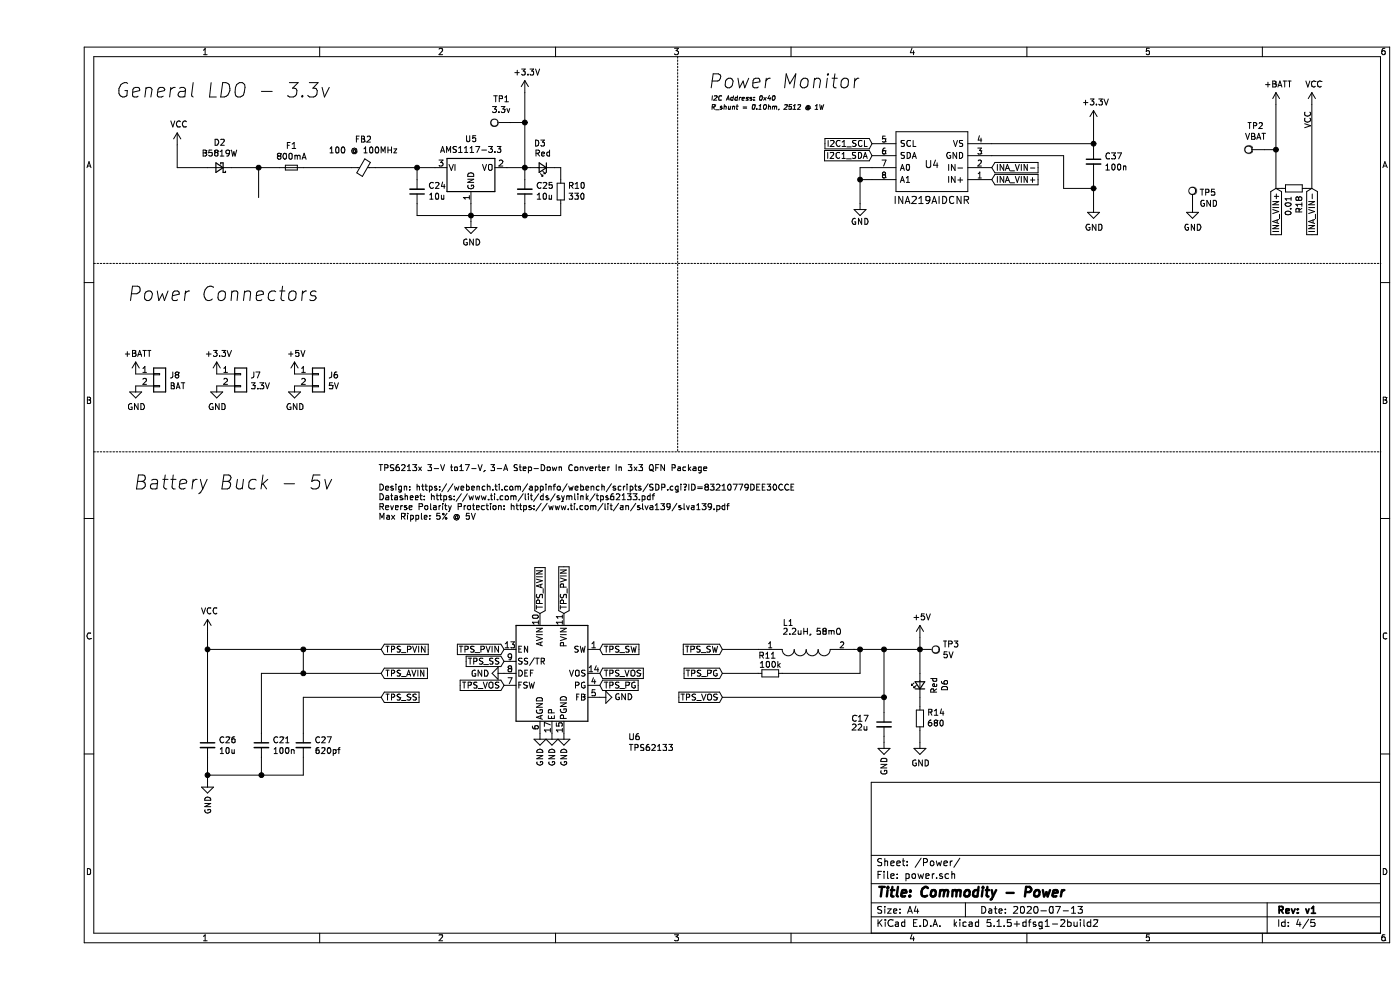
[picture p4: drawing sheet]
EESchema Schematic File Version 4
EELAYER 30 0
EELAYER END
$Descr A4 11693 8268
encoding utf-8
Sheet 4 5
Title "Commodity - Power"
Date "2020-07-13"
Rev "v1"
Comp ""
Comment1 ""
Comment2 ""
Comment3 ""
Comment4 ""
$EndDescr
$Comp
L power:+BATT #PWR053
U 1 1
P 825 3125
AR Path="/5F0DCA87/5F1ABCCD" Ref="#PWR053"  Part="1" 
AR Path="/5F1A6785/5F1ABCCD" Ref="#PWR?"  Part="1" 
F 0 "#PWR053" H 825 2975 50  0001 C CNN
F 1 "+BATT" H 840 3298 50  0000 C CNN
F 2 "" H 825 3125 50  0001 C CNN
F 3 "" H 825 3125 50  0001 C CNN
	1    825  3125
	1    0    0    -1  
$EndComp
Text Notes 800  4100 0    118  Italic 0
Battery Buck - 5v
Text Notes 750  2525 0    118  Italic 0
Power Connectors
Text GLabel 6975 1200 0    50   Input ~ 0
I2C1_SCL
Text GLabel 6975 1300 0    50   Input ~ 0
I2C1_SDA
$Comp
L power:GND #PWR047
U 1 1
P 6875 1700
AR Path="/5F0DCA87/5F1ABCD6" Ref="#PWR047"  Part="1" 
AR Path="/5F1A6785/5F1ABCD6" Ref="#PWR?"  Part="1" 
F 0 "#PWR047" H 6875 1450 50  0001 C CNN
F 1 "GND" H 6875 1550 50  0000 C CNN
F 2 "" H 6875 1700 50  0001 C CNN
F 3 "" H 6875 1700 50  0001 C CNN
	1    6875 1700
	1    0    0    -1  
$EndComp
Wire Wire Line
	6975 1400 6875 1400
Wire Wire Line
	6875 1400 6875 1500
Wire Wire Line
	6975 1500 6875 1500
Connection ~ 6875 1500
Wire Wire Line
	6875 1500 6875 1700
$Comp
L power:+3.3V #PWR?
U 1 1
P 8825 1025
AR Path="/5F178E91" Ref="#PWR?"  Part="1" 
AR Path="/5F0DCA87/5F178E91" Ref="#PWR045"  Part="1" 
AR Path="/5F1A6785/5F178E91" Ref="#PWR?"  Part="1" 
F 0 "#PWR045" H 8825 875 50  0001 C CNN
F 1 "+3.3V" H 8840 1198 50  0000 C CNN
F 2 "" H 8825 1025 50  0001 C CNN
F 3 "" H 8825 1025 50  0001 C CNN
	1    8825 1025
	1    0    0    -1  
$EndComp
$Comp
L power:GND #PWR048
U 1 1
P 8825 1725
AR Path="/5F0DCA87/5F17F51E" Ref="#PWR048"  Part="1" 
AR Path="/5F1A6785/5F17F51E" Ref="#PWR?"  Part="1" 
F 0 "#PWR048" H 8825 1475 50  0001 C CNN
F 1 "GND" H 8830 1552 50  0000 C CNN
F 2 "" H 8825 1725 50  0001 C CNN
F 3 "" H 8825 1725 50  0001 C CNN
	1    8825 1725
	1    0    0    -1  
$EndComp
Text Notes 5600 750  0    118  Italic 0
Power Monitor
$Comp
L Device:C_Small C26
U 1 1
P 1425 6225
AR Path="/5F0DCA87/5F1ABCF0" Ref="C26"  Part="1" 
AR Path="/5F1A6785/5F1ABCF0" Ref="C?"  Part="1" 
F 0 "C26" H 1517 6271 50  0000 L CNN
F 1 "10u" H 1517 6180 50  0000 L CNN
F 2 "Capacitor_SMD:C_0805_2012Metric" H 1425 6225 50  0001 C CNN
F 3 "~" H 1425 6225 50  0001 C CNN
F 4 "C15850" H 1425 6225 50  0001 C CNN "LCSC"
F 5 "Cin" H 1425 6225 50  0001 C CNN "WeBench"
	1    1425 6225
	1    0    0    -1  
$EndComp
Text Notes 2850 4350 0    50   ~ 0
TPS6213x 3-V to17-V, 3-A Step-Down Converter In 3x3 QFN Package\n\nDesign: https://webench.ti.com/appinfo/webench/scripts/SDP.cgi?ID=83210779DEE30CCE\nDatasheet: https://www.ti.com/lit/ds/symlink/tps62133.pdf\nReverse Polarity Protection: https://www.ti.com/lit/an/slva139/slva139.pdf\nMax Ripple: 5% @ 5V\n
Wire Notes Line
	5350 475  5350 3775
$Comp
L Device:C_Small C37
U 1 1
P 8825 1350
AR Path="/5F0DCA87/5F1ABCF1" Ref="C37"  Part="1" 
AR Path="/5F1A6785/5F1ABCF1" Ref="C?"  Part="1" 
F 0 "C37" H 8917 1396 50  0000 L CNN
F 1 "100n" H 8917 1305 50  0000 L CNN
F 2 "Capacitor_SMD:C_0603_1608Metric" H 8825 1350 50  0001 C CNN
F 3 "~" H 8825 1350 50  0001 C CNN
F 4 "C14663" H 8825 1350 50  0001 C CNN "LCSC"
	1    8825 1350
	1    0    0    -1  
$EndComp
Text GLabel 7975 1400 2    50   Input ~ 0
INA_VIN-
Wire Wire Line
	8825 1200 8825 1025
Wire Wire Line
	7975 1200 8825 1200
Wire Wire Line
	8825 1200 8825 1250
Connection ~ 8825 1200
Wire Wire Line
	7975 1300 8575 1300
Wire Wire Line
	8575 1300 8575 1575
Wire Wire Line
	8575 1575 8825 1575
Wire Wire Line
	8825 1575 8825 1450
Wire Wire Line
	8825 1575 8825 1725
Connection ~ 8825 1575
Text GLabel 7975 1500 2    50   Input ~ 0
INA_VIN+
Text GLabel 10350 1575 3    50   Input ~ 0
INA_VIN+
Text GLabel 10650 1575 3    50   Input ~ 0
INA_VIN-
$Comp
L Device:R_Small R18
U 1 1
P 10500 1575
AR Path="/5F0DCA87/5F1ABCF3" Ref="R18"  Part="1" 
AR Path="/5F1A6785/5F1ABCF3" Ref="R?"  Part="1" 
F 0 "R18" H 10559 1621 50  0000 L CNN
F 1 "0.01" H 10559 1530 50  0000 L CNN
F 2 "Resistor_SMD:R_2512_6332Metric_Pad1.52x3.35mm_HandSolder" H 10500 1575 50  0001 C CNN
F 3 "~" H 10500 1575 50  0001 C CNN
F 4 "1435952RL" H 10500 1575 50  0001 C CNN "Farnell"
	1    10500 1575
	0    1    1    0   
$EndComp
$Comp
L power:VCC #PWR0106
U 1 1
P 10650 875
AR Path="/5F0DCA87/5F1ABCF4" Ref="#PWR0106"  Part="1" 
AR Path="/5F1A6785/5F1ABCF4" Ref="#PWR?"  Part="1" 
F 0 "#PWR0106" H 10650 725 50  0001 C CNN
F 1 "VCC" H 10665 1048 50  0000 C CNN
F 2 "" H 10650 875 50  0001 C CNN
F 3 "" H 10650 875 50  0001 C CNN
	1    10650 875 
	1    0    0    -1  
$EndComp
$Comp
L power:GND #PWR0108
U 1 1
P 825 3225
AR Path="/5F0DCA87/5F1ABCF5" Ref="#PWR0108"  Part="1" 
AR Path="/5F1A6785/5F1ABCF5" Ref="#PWR?"  Part="1" 
F 0 "#PWR0108" H 825 2975 50  0001 C CNN
F 1 "GND" H 830 3052 50  0000 C CNN
F 2 "" H 825 3225 50  0001 C CNN
F 3 "" H 825 3225 50  0001 C CNN
	1    825  3225
	1    0    0    -1  
$EndComp
Wire Wire Line
	10350 1575 10400 1575
Wire Wire Line
	10650 875  10650 1575
Wire Notes Line
	475  2200 11225 2200
Wire Wire Line
	10600 1575 10650 1575
$Comp
L power:+BATT #PWR0105
U 1 1
P 10350 875
AR Path="/5F0DCA87/5F1ABCF2" Ref="#PWR0105"  Part="1" 
AR Path="/5F1A6785/5F1ABCF2" Ref="#PWR?"  Part="1" 
F 0 "#PWR0105" H 10350 725 50  0001 C CNN
F 1 "+BATT" H 10365 1048 50  0000 C CNN
F 2 "" H 10350 875 50  0001 C CNN
F 3 "" H 10350 875 50  0001 C CNN
	1    10350 875 
	1    0    0    -1  
$EndComp
Wire Wire Line
	10350 875  10350 1250
Wire Wire Line
	10250 1250 10350 1250
Connection ~ 10350 1250
Wire Wire Line
	10350 1250 10350 1575
$Comp
L INA219AIDCNR:INA219AIDCNR U4
U 1 1
P 7975 1500
AR Path="/5F0DCA87/5F1ABCF9" Ref="U4"  Part="1" 
AR Path="/5F1A6785/5F1ABCF9" Ref="U?"  Part="1" 
F 0 "U4" H 8475 1375 60  0000 C CNN
F 1 "INA219AIDCNR" H 8475 1675 60  0000 C CNN
F 2 "Package_TO_SOT_SMD:SOT-23-8" H 9075 1740 60  0001 C CNN
F 3 "" H 7975 1500 60  0001 C CNN
F 4 "C87469" H 7975 1500 50  0001 C CNN "LCSC"
	1    7975 1500
	-1   0    0    1   
$EndComp
Wire Wire Line
	1850 1400 2025 1400
Connection ~ 1850 1400
Wire Wire Line
	1850 1650 1850 1400
$Comp
L Device:Ferrite_Bead_Small FB?
U 1 1
P 2725 1400
AR Path="/5F1ABCFA" Ref="FB?"  Part="1" 
AR Path="/5F0DCA87/5F1ABCFA" Ref="FB2"  Part="1" 
AR Path="/5F1A6785/5F1ABCFA" Ref="FB?"  Part="1" 
F 0 "FB2" V 2488 1400 50  0000 C CNN
F 1 "100 @ 100MHz" V 2579 1400 50  0000 C CNN
F 2 "Resistor_SMD:R_0805_2012Metric" V 2655 1400 50  0001 C CNN
F 3 "~" H 2725 1400 50  0001 C CNN
F 4 "C1015" V 2725 1400 50  0001 C CNN "LCSC"
	1    2725 1400
	0    1    1    0   
$EndComp
$Comp
L Device:C_Small C?
U 1 1
P 4075 1600
AR Path="/5F1ABCF8" Ref="C?"  Part="1" 
AR Path="/5F0DCA87/5F1ABCF8" Ref="C25"  Part="1" 
AR Path="/5F1A6785/5F1ABCF8" Ref="C?"  Part="1" 
F 0 "C25" H 3983 1554 50  0000 R CNN
F 1 "10u" H 3983 1645 50  0000 R CNN
F 2 "Capacitor_SMD:C_0805_2012Metric" H 4075 1600 50  0001 C CNN
F 3 "~" H 4075 1600 50  0001 C CNN
F 4 "C15850" H 4075 1600 50  0001 C CNN "LCSC"
	1    4075 1600
	-1   0    0    1   
$EndComp
Wire Wire Line
	4075 1025 4075 1400
Connection ~ 4075 1025
Wire Wire Line
	3950 1025 4075 1025
$Comp
L Connector:TestPoint TP1
U 1 1
P 3950 1025
AR Path="/5F0DCA87/5F1ABCF7" Ref="TP1"  Part="1" 
AR Path="/5F1A6785/5F1ABCF7" Ref="TP?"  Part="1" 
F 0 "TP1" V 4145 1097 50  0000 C CNN
F 1 "3.3v" V 4054 1097 50  0000 C CNN
F 2 "TestPoint:TestPoint_Pad_D1.0mm" H 4150 1025 50  0001 C CNN
F 3 "~" H 4150 1025 50  0001 C CNN
	1    3950 1025
	0    -1   -1   0   
$EndComp
Wire Wire Line
	4325 1400 4375 1400
Wire Wire Line
	4125 1400 4075 1400
Connection ~ 4075 1800
Wire Wire Line
	4375 1800 4075 1800
Wire Wire Line
	4375 1700 4375 1800
Wire Wire Line
	4375 1400 4375 1500
$Comp
L Device:R_Small R?
U 1 1
P 4375 1600
AR Path="/5F1ABCE3" Ref="R?"  Part="1" 
AR Path="/5F0DCA87/5F1ABCE3" Ref="R10"  Part="1" 
AR Path="/5F1A6785/5F1ABCE3" Ref="R?"  Part="1" 
F 0 "R10" H 4316 1554 50  0000 R CNN
F 1 "330" H 4316 1645 50  0000 R CNN
F 2 "Resistor_SMD:R_0603_1608Metric" H 4375 1600 50  0001 C CNN
F 3 "~" H 4375 1600 50  0001 C CNN
F 4 "C23138" H 4375 1600 50  0001 C CNN "LCSC"
	1    4375 1600
	-1   0    0    1   
$EndComp
$Comp
L Device:LED_Small D?
U 1 1
P 4225 1400
AR Path="/5F174F20" Ref="D?"  Part="1" 
AR Path="/5F0DCA87/5F174F20" Ref="D3"  Part="1" 
AR Path="/5F1A6785/5F174F20" Ref="D?"  Part="1" 
F 0 "D3" H 4250 1200 50  0000 C CNN
F 1 "Red" H 4225 1284 50  0000 C CNN
F 2 "LED_SMD:LED_0603_1608Metric" V 4225 1400 50  0001 C CNN
F 3 "~" V 4225 1400 50  0001 C CNN
F 4 "C2286" H 4225 1400 50  0001 C CNN "LCSC"
	1    4225 1400
	-1   0    0    1   
$EndComp
Wire Wire Line
	3175 1800 3175 1700
Wire Wire Line
	3625 1800 3175 1800
Wire Wire Line
	3625 1800 3625 1850
Connection ~ 3625 1800
Wire Wire Line
	4075 1800 3625 1800
Wire Wire Line
	4075 1700 4075 1800
Connection ~ 4075 1400
Wire Wire Line
	4075 1500 4075 1400
Wire Wire Line
	3175 1400 3325 1400
Connection ~ 3175 1400
Wire Wire Line
	3175 1500 3175 1400
Wire Wire Line
	2825 1400 3175 1400
Wire Wire Line
	3625 1700 3625 1800
Wire Wire Line
	3925 1400 4075 1400
Text Notes 650  825  0    118  Italic 0
General LDO - 3.3v
$Comp
L power:GND #PWR?
U 1 1
P 3625 1850
AR Path="/5F1ABCE0" Ref="#PWR?"  Part="1" 
AR Path="/5F0DCA87/5F1ABCE0" Ref="#PWR057"  Part="1" 
AR Path="/5F1A6785/5F1ABCE0" Ref="#PWR?"  Part="1" 
F 0 "#PWR057" H 3625 1600 50  0001 C CNN
F 1 "GND" H 3630 1677 50  0000 C CNN
F 2 "" H 3625 1850 50  0001 C CNN
F 3 "" H 3625 1850 50  0001 C CNN
	1    3625 1850
	1    0    0    -1  
$EndComp
$Comp
L Device:C_Small C?
U 1 1
P 3175 1600
AR Path="/5F1ABCDF" Ref="C?"  Part="1" 
AR Path="/5F0DCA87/5F1ABCDF" Ref="C24"  Part="1" 
AR Path="/5F1A6785/5F1ABCDF" Ref="C?"  Part="1" 
F 0 "C24" H 3083 1554 50  0000 R CNN
F 1 "10u" H 3083 1645 50  0000 R CNN
F 2 "Capacitor_SMD:C_0805_2012Metric" H 3175 1600 50  0001 C CNN
F 3 "~" H 3175 1600 50  0001 C CNN
F 4 "C15850" H 3175 1600 50  0001 C CNN "LCSC"
	1    3175 1600
	-1   0    0    1   
$EndComp
Wire Wire Line
	2225 1400 2625 1400
Wire Wire Line
	1625 1400 1850 1400
$Comp
L Device:D_Schottky_Small D?
U 1 1
P 1525 1400
AR Path="/5F1ABCDE" Ref="D?"  Part="1" 
AR Path="/5F0DCA87/5F1ABCDE" Ref="D2"  Part="1" 
AR Path="/5F1A6785/5F1ABCDE" Ref="D?"  Part="1" 
F 0 "D2" H 1525 1193 50  0000 C CNN
F 1 "B5819W" H 1525 1284 50  0000 C CNN
F 2 "Diode_SMD:D_SOD-123" V 1525 1400 50  0001 C CNN
F 3 "~" V 1525 1400 50  0001 C CNN
F 4 "C8598" H 1525 1400 50  0001 C CNN "LCSC"
	1    1525 1400
	-1   0    0    1   
$EndComp
$Comp
L Device:Fuse_Small F?
U 1 1
P 2125 1400
AR Path="/5F1ABCDD" Ref="F?"  Part="1" 
AR Path="/5F0DCA87/5F1ABCDD" Ref="F1"  Part="1" 
AR Path="/5F1A6785/5F1ABCDD" Ref="F?"  Part="1" 
F 0 "F1" H 2125 1585 50  0000 C CNN
F 1 "800mA" H 2125 1494 50  0000 C CNN
F 2 "Resistor_SMD:R_1206_3216Metric_Pad1.42x1.75mm_HandSolder" H 2125 1400 50  0001 C CNN
F 3 "~" H 2125 1400 50  0001 C CNN
F 4 "2291894" H 2125 1400 50  0001 C CNN "Farnell"
	1    2125 1400
	1    0    0    -1  
$EndComp
$Comp
L Regulator_Linear:AMS1117-3.3 U?
U 1 1
P 3625 1400
AR Path="/5F1ABCDC" Ref="U?"  Part="1" 
AR Path="/5F0DCA87/5F1ABCDC" Ref="U5"  Part="1" 
AR Path="/5F1A6785/5F1ABCDC" Ref="U?"  Part="1" 
F 0 "U5" H 3625 1642 50  0000 C CNN
F 1 "AMS1117-3.3" H 3625 1551 50  0000 C CNN
F 2 "Package_TO_SOT_SMD:SOT-223-3_TabPin2" H 3625 1600 50  0001 C CNN
F 3 "http://www.advanced-monolithic.com/pdf/ds1117.pdf" H 3725 1150 50  0001 C CNN
F 4 "C6186" H 3625 1400 50  0001 C CNN "LCSC"
	1    3625 1400
	1    0    0    -1  
$EndComp
$Comp
L power:+3.3V #PWR?
U 1 1
P 4075 775
AR Path="/5F1ABCE1" Ref="#PWR?"  Part="1" 
AR Path="/5F0DCA87/5F1ABCE1" Ref="#PWR052"  Part="1" 
AR Path="/5F1A6785/5F1ABCE1" Ref="#PWR?"  Part="1" 
F 0 "#PWR052" H 4075 625 50  0001 C CNN
F 1 "+3.3V" H 4090 948 50  0000 C CNN
F 2 "" H 4075 775 50  0001 C CNN
F 3 "" H 4075 775 50  0001 C CNN
	1    4075 775 
	1    0    0    -1  
$EndComp
Wire Notes Line
	475  3775 11225 3775
$Comp
L Connector_Generic:Conn_01x02 J8
U 1 1
P 1025 3125
AR Path="/5F0DCA87/5F12BF21" Ref="J8"  Part="1" 
AR Path="/5F1A6785/5F12BF21" Ref="J?"  Part="1" 
F 0 "J8" H 1105 3117 50  0000 L CNN
F 1 "BAT" H 1105 3026 50  0000 L CNN
F 2 "Connector_JST:JST_XH_S2B-XH-A_1x02_P2.50mm_Horizontal" H 1025 3125 50  0001 C CNN
F 3 "~" H 1025 3125 50  0001 C CNN
F 4 "1516289" H 1025 3125 50  0001 C CNN "Farnell"
	1    1025 3125
	1    0    0    -1  
$EndComp
$Comp
L power:VCC #PWR011
U 1 1
P 1170 1210
AR Path="/5F0DCA87/5F14184A" Ref="#PWR011"  Part="1" 
AR Path="/5F1A6785/5F14184A" Ref="#PWR?"  Part="1" 
F 0 "#PWR011" H 1170 1060 50  0001 C CNN
F 1 "VCC" H 1185 1383 50  0000 C CNN
F 2 "" H 1170 1210 50  0001 C CNN
F 3 "" H 1170 1210 50  0001 C CNN
	1    1170 1210
	1    0    0    -1  
$EndComp
Wire Wire Line
	1170 1210 1170 1400
Wire Wire Line
	1170 1400 1425 1400
$Comp
L Regulator_Switching:TPS62133 U6
U 1 1
P 4300 5625
AR Path="/5F0DCA87/5F1ABCE4" Ref="U6"  Part="1" 
AR Path="/5F1A6785/5F1ABCE4" Ref="U?"  Part="1" 
F 0 "U6" H 4990 5095 50  0000 C CNN
F 1 "TPS62133" H 5130 5005 50  0000 C CNN
F 2 "Package_DFN_QFN:VQFN-16-1EP_3x3mm_P0.5mm_EP1.68x1.68mm_ThermalVias" H 4450 5175 50  0001 L CNN
F 3 "http://www.ti.com/lit/ds/symlink/tps62130.pdf" H 4300 5625 50  0001 C CNN
F 4 "C73973" H 4300 5625 50  0001 C CNN "LCSC"
	1    4300 5625
	1    0    0    -1  
$EndComp
Text GLabel 3900 5425 0    50   Input ~ 0
TPS_PVIN
Text GLabel 3900 5525 0    50   Input ~ 0
TPS_SS
$Comp
L power:GND #PWR?
U 1 1
P 3900 5625
AR Path="/5F1ABCE7" Ref="#PWR?"  Part="1" 
AR Path="/5F0DCA87/5F1ABCE7" Ref="#PWR019"  Part="1" 
AR Path="/5F1A6785/5F1ABCE7" Ref="#PWR?"  Part="1" 
F 0 "#PWR019" H 3900 5375 50  0001 C CNN
F 1 "GND" V 3900 5425 50  0000 C CNN
F 2 "" H 3900 5625 50  0001 C CNN
F 3 "" H 3900 5625 50  0001 C CNN
	1    3900 5625
	0    1    1    0   
$EndComp
Text GLabel 3900 5725 0    50   Input ~ 0
TPS_VOS
Text GLabel 4700 5625 2    50   Input ~ 0
TPS_VOS
$Comp
L power:GND #PWR?
U 1 1
P 4700 5825
AR Path="/5F1B2FDA" Ref="#PWR?"  Part="1" 
AR Path="/5F0DCA87/5F1B2FDA" Ref="#PWR027"  Part="1" 
AR Path="/5F1A6785/5F1B2FDA" Ref="#PWR?"  Part="1" 
F 0 "#PWR027" H 4700 5575 50  0001 C CNN
F 1 "GND" V 4700 5625 50  0000 C CNN
F 2 "" H 4700 5825 50  0001 C CNN
F 3 "" H 4700 5825 50  0001 C CNN
	1    4700 5825
	0    -1   -1   0   
$EndComp
$Comp
L power:GND #PWR?
U 1 1
P 4400 6125
AR Path="/5F1B3BAB" Ref="#PWR?"  Part="1" 
AR Path="/5F0DCA87/5F1B3BAB" Ref="#PWR030"  Part="1" 
AR Path="/5F1A6785/5F1B3BAB" Ref="#PWR?"  Part="1" 
F 0 "#PWR030" H 4400 5875 50  0001 C CNN
F 1 "GND" V 4400 5925 50  0000 C CNN
F 2 "" H 4400 6125 50  0001 C CNN
F 3 "" H 4400 6125 50  0001 C CNN
	1    4400 6125
	1    0    0    -1  
$EndComp
$Comp
L power:GND #PWR?
U 1 1
P 4200 6125
AR Path="/5F1B409E" Ref="#PWR?"  Part="1" 
AR Path="/5F0DCA87/5F1B409E" Ref="#PWR029"  Part="1" 
AR Path="/5F1A6785/5F1B409E" Ref="#PWR?"  Part="1" 
F 0 "#PWR029" H 4200 5875 50  0001 C CNN
F 1 "GND" V 4200 5925 50  0000 C CNN
F 2 "" H 4200 6125 50  0001 C CNN
F 3 "" H 4200 6125 50  0001 C CNN
	1    4200 6125
	1    0    0    -1  
$EndComp
Text GLabel 4700 5425 2    50   Input ~ 0
TPS_SW
Text GLabel 4700 5725 2    50   Input ~ 0
TPS_PG
$Comp
L power:VCC #PWR016
U 1 1
P 1425 5275
AR Path="/5F0DCA87/5F1ABCEB" Ref="#PWR016"  Part="1" 
AR Path="/5F1A6785/5F1ABCEB" Ref="#PWR?"  Part="1" 
F 0 "#PWR016" H 1425 5125 50  0001 C CNN
F 1 "VCC" H 1440 5448 50  0000 C CNN
F 2 "" H 1425 5275 50  0001 C CNN
F 3 "" H 1425 5275 50  0001 C CNN
	1    1425 5275
	1    0    0    -1  
$EndComp
Text GLabel 4200 5125 1    50   Input ~ 0
TPS_AVIN
Text GLabel 4400 5125 1    50   Input ~ 0
TPS_PVIN
$Comp
L Device:C_Small C21
U 1 1
P 1875 6225
AR Path="/5F0DCA87/5F1ABCEC" Ref="C21"  Part="1" 
AR Path="/5F1A6785/5F1ABCEC" Ref="C?"  Part="1" 
F 0 "C21" H 1967 6271 50  0000 L CNN
F 1 "100n" H 1967 6180 50  0000 L CNN
F 2 "Capacitor_SMD:C_0603_1608Metric" H 1875 6225 50  0001 C CNN
F 3 "~" H 1875 6225 50  0001 C CNN
F 4 "C14663" H 1875 6225 50  0001 C CNN "LCSC"
F 5 "Cinx" H 1875 6225 50  0001 C CNN "WeBench"
	1    1875 6225
	1    0    0    -1  
$EndComp
Text GLabel 2875 5625 2    50   Input ~ 0
TPS_AVIN
Text GLabel 2875 5425 2    50   Input ~ 0
TPS_PVIN
Wire Wire Line
	1875 5625 2225 5625
Wire Wire Line
	1425 5275 1425 5425
Wire Wire Line
	2225 5425 2225 5625
Wire Wire Line
	2225 5425 1425 5425
$Comp
L power:GND #PWR?
U 1 1
P 1425 6525
AR Path="/5F1ABCED" Ref="#PWR?"  Part="1" 
AR Path="/5F0DCA87/5F1ABCED" Ref="#PWR034"  Part="1" 
AR Path="/5F1A6785/5F1ABCED" Ref="#PWR?"  Part="1" 
F 0 "#PWR034" H 1425 6275 50  0001 C CNN
F 1 "GND" V 1425 6325 50  0000 C CNN
F 2 "" H 1425 6525 50  0001 C CNN
F 3 "" H 1425 6525 50  0001 C CNN
	1    1425 6525
	1    0    0    -1  
$EndComp
Wire Wire Line
	1425 6325 1425 6475
Wire Wire Line
	1425 6475 1875 6475
Wire Wire Line
	1875 6475 1875 6325
Connection ~ 1425 6475
Wire Wire Line
	1425 6475 1425 6525
Text GLabel 2875 5825 2    50   Input ~ 0
TPS_SS
Wire Wire Line
	2225 6325 2225 6475
Wire Wire Line
	2225 6475 1875 6475
Connection ~ 1875 6475
$Comp
L Device:C_Small C27
U 1 1
P 2225 6225
AR Path="/5F0DCA87/5F1ABCEF" Ref="C27"  Part="1" 
AR Path="/5F1A6785/5F1ABCEF" Ref="C?"  Part="1" 
F 0 "C27" H 2317 6271 50  0000 L CNN
F 1 "620pf" H 2317 6180 50  0000 L CNN
F 2 "Capacitor_SMD:C_0603_1608Metric_Pad1.05x0.95mm_HandSolder" H 2225 6225 50  0001 C CNN
F 3 "~" H 2225 6225 50  0001 C CNN
F 4 "2819768" H 2225 6225 50  0001 C CNN "Farnell"
F 5 "Css" H 2225 6225 50  0001 C CNN "WeBench"
	1    2225 6225
	1    0    0    -1  
$EndComp
Wire Wire Line
	2225 5825 2225 6125
Wire Wire Line
	2225 5825 2875 5825
Wire Wire Line
	2225 5625 2875 5625
Connection ~ 2225 5625
Wire Wire Line
	2225 5425 2875 5425
Connection ~ 2225 5425
Wire Wire Line
	1875 5625 1875 6125
Wire Wire Line
	1425 5425 1425 6125
Connection ~ 1425 5425
Text GLabel 5725 5425 0    50   Input ~ 0
TPS_SW
$Comp
L Device:R_Small R11
U 1 1
P 6125 5625
AR Path="/5F0DCA87/5F1662E2" Ref="R11"  Part="1" 
AR Path="/5F1A6785/5F1662E2" Ref="R?"  Part="1" 
F 0 "R11" V 5975 5600 50  0000 C CNN
F 1 "100k" V 6050 5625 50  0000 C CNN
F 2 "Resistor_SMD:R_0402_1005Metric" H 6125 5625 50  0001 C CNN
F 3 "~" H 6125 5625 50  0001 C CNN
F 4 "C25741" V 6125 5625 50  0001 C CNN "LCSC"
F 5 "Rpg" V 6125 5625 50  0001 C CNN "WeBench"
	1    6125 5625
	0    1    1    0   
$EndComp
Text GLabel 5725 5625 0    50   Input ~ 0
TPS_PG
Wire Wire Line
	5725 5425 6025 5425
Wire Wire Line
	5725 5625 6025 5625
Text GLabel 5725 5825 0    50   Input ~ 0
TPS_VOS
$Comp
L power:GND #PWR?
U 1 1
P 7075 6200
AR Path="/5F1662EC" Ref="#PWR?"  Part="1" 
AR Path="/5F0DCA87/5F1662EC" Ref="#PWR031"  Part="1" 
AR Path="/5F1A6785/5F1662EC" Ref="#PWR?"  Part="1" 
F 0 "#PWR031" H 7075 5950 50  0001 C CNN
F 1 "GND" V 7075 6000 50  0000 C CNN
F 2 "" H 7075 6200 50  0001 C CNN
F 3 "" H 7075 6200 50  0001 C CNN
	1    7075 6200
	1    0    0    -1  
$EndComp
$Comp
L MWSA0402S-3R3MT:MWSA0402S-3R3MT L1
U 1 1
P 6025 5425
AR Path="/5F0DCA87/5F1ABCD9" Ref="L1"  Part="1" 
AR Path="/5F1A6785/5F1ABCD9" Ref="L?"  Part="1" 
F 0 "L1" H 6275 5650 50  0000 C CNN
F 1 "2.2uH, 58mO" H 6475 5575 50  0000 C CNN
F 2 "lib:INDPM4442X200N" H 6025 5425 50  0001 C CNN
F 3 "~" H 6025 5425 50  0001 C CNN
F 4 "C408335" V 6025 5425 50  0001 C CNN "LCSC"
	1    6025 5425
	1    0    0    -1  
$EndComp
$Comp
L power:+5V #PWR017
U 1 1
P 7375 5325
AR Path="/5F0DCA87/5F1662F9" Ref="#PWR017"  Part="1" 
AR Path="/5F1A6785/5F1662F9" Ref="#PWR?"  Part="1" 
F 0 "#PWR017" H 7375 5175 50  0001 C CNN
F 1 "+5V" H 7390 5498 50  0000 C CNN
F 2 "" H 7375 5325 50  0001 C CNN
F 3 "" H 7375 5325 50  0001 C CNN
	1    7375 5325
	1    0    0    -1  
$EndComp
Wire Wire Line
	7075 6200 7075 6150
$Comp
L Device:C_Small C17
U 1 1
P 7075 6050
AR Path="/5F0DCA87/5F166302" Ref="C17"  Part="1" 
AR Path="/5F1A6785/5F166302" Ref="C?"  Part="1" 
F 0 "C17" H 6800 6100 50  0000 L CNN
F 1 "22u" H 6800 6025 50  0000 L CNN
F 2 "Capacitor_SMD:C_0805_2012Metric" H 7075 6050 50  0001 C CNN
F 3 "~" H 7075 6050 50  0001 C CNN
F 4 "C45783" H 7075 6050 50  0001 C CNN "LCSC"
F 5 "Cout" H 7075 6050 50  0001 C CNN "WeBench"
	1    7075 6050
	1    0    0    -1  
$EndComp
Wire Wire Line
	7075 5425 7375 5425
Connection ~ 7075 5425
Wire Wire Line
	6875 5425 7075 5425
Connection ~ 6875 5425
Wire Wire Line
	6875 5625 6875 5425
Wire Wire Line
	7375 5425 7375 5325
Wire Wire Line
	6825 5425 6875 5425
Wire Wire Line
	6875 5625 6225 5625
Wire Wire Line
	7075 5425 7075 5825
Wire Wire Line
	5725 5825 7075 5825
Connection ~ 7075 5825
Wire Wire Line
	7075 5825 7075 5950
$Comp
L power:+5V #PWR040
U 1 1
P 2150 3125
AR Path="/5F0DCA87/5F1ABCD4" Ref="#PWR040"  Part="1" 
AR Path="/5F1A6785/5F1ABCD4" Ref="#PWR?"  Part="1" 
F 0 "#PWR040" H 2150 2975 50  0001 C CNN
F 1 "+5V" H 2165 3298 50  0000 C CNN
F 2 "" H 2150 3125 50  0001 C CNN
F 3 "" H 2150 3125 50  0001 C CNN
	1    2150 3125
	1    0    0    -1  
$EndComp
$Comp
L Connector:TestPoint TP3
U 1 1
P 7375 5425
F 0 "TP3" V 7329 5613 50  0000 L CNN
F 1 "5V" V 7420 5613 50  0000 L CNN
F 2 "TestPoint:TestPoint_Pad_D1.0mm" H 7575 5425 50  0001 C CNN
F 3 "~" H 7575 5425 50  0001 C CNN
	1    7375 5425
	0    1    1    0   
$EndComp
Connection ~ 7375 5425
$Comp
L power:GND #PWR?
U 1 1
P 4300 6125
AR Path="/5F1D2C01" Ref="#PWR?"  Part="1" 
AR Path="/5F0DCA87/5F1D2C01" Ref="#PWR0107"  Part="1" 
AR Path="/5F1A6785/5F1D2C01" Ref="#PWR?"  Part="1" 
F 0 "#PWR0107" H 4300 5875 50  0001 C CNN
F 1 "GND" V 4300 5925 50  0000 C CNN
F 2 "" H 4300 6125 50  0001 C CNN
F 3 "" H 4300 6125 50  0001 C CNN
	1    4300 6125
	1    0    0    -1  
$EndComp
$Comp
L power:GND #PWR?
U 1 1
P 1500 3225
AR Path="/5F2394ED" Ref="#PWR?"  Part="1" 
AR Path="/5F0DCA87/5F2394ED" Ref="#PWR044"  Part="1" 
AR Path="/5F1A6785/5F2394ED" Ref="#PWR?"  Part="1" 
F 0 "#PWR044" H 1500 2975 50  0001 C CNN
F 1 "GND" H 1505 3052 50  0000 C CNN
F 2 "" H 1500 3225 50  0001 C CNN
F 3 "" H 1500 3225 50  0001 C CNN
	1    1500 3225
	1    0    0    -1  
$EndComp
$Comp
L power:+3.3V #PWR?
U 1 1
P 1500 3125
AR Path="/5F242E1E" Ref="#PWR?"  Part="1" 
AR Path="/5F0DCA87/5F242E1E" Ref="#PWR038"  Part="1" 
AR Path="/5F1A6785/5F242E1E" Ref="#PWR?"  Part="1" 
F 0 "#PWR038" H 1500 2975 50  0001 C CNN
F 1 "+3.3V" H 1515 3298 50  0000 C CNN
F 2 "" H 1500 3125 50  0001 C CNN
F 3 "" H 1500 3125 50  0001 C CNN
	1    1500 3125
	1    0    0    -1  
$EndComp
Text Notes 5625 850  0    39   Italic 0
I2C Address: 0x40
Text Label 10650 1075 1    50   ~ 0
VCC
$Comp
L power:GND #PWR?
U 1 1
P 7375 6200
AR Path="/5F2B3B77" Ref="#PWR?"  Part="1" 
AR Path="/5F0DCA87/5F2B3B77" Ref="#PWR065"  Part="1" 
F 0 "#PWR065" H 7375 5950 50  0001 C CNN
F 1 "GND" H 7380 6027 50  0000 C CNN
F 2 "" H 7375 6200 50  0001 C CNN
F 3 "" H 7375 6200 50  0001 C CNN
	1    7375 6200
	1    0    0    -1  
$EndComp
$Comp
L Device:LED_Small D?
U 1 1
P 7375 5725
AR Path="/5F2B3B7F" Ref="D?"  Part="1" 
AR Path="/5F0DCA87/5F2B3B7F" Ref="D6"  Part="1" 
F 0 "D6" H 7375 5518 50  0000 C CNN
F 1 "Red" H 7375 5609 50  0000 C CNN
F 2 "LED_SMD:LED_0603_1608Metric" V 7375 5725 50  0001 C CNN
F 3 "~" V 7375 5725 50  0001 C CNN
F 4 "C2286" H 7375 5725 50  0001 C CNN "LCSC"
	1    7375 5725
	0    -1   -1   0   
$EndComp
$Comp
L Device:R_Small R?
U 1 1
P 7375 6000
AR Path="/5F2B3B86" Ref="R?"  Part="1" 
AR Path="/5F0DCA87/5F2B3B86" Ref="R14"  Part="1" 
F 0 "R14" H 7316 5954 50  0000 R CNN
F 1 "680" H 7316 6045 50  0000 R CNN
F 2 "Resistor_SMD:R_0603_1608Metric" H 7375 6000 50  0001 C CNN
F 3 "~" H 7375 6000 50  0001 C CNN
F 4 " C23228" H 7375 6000 50  0001 C CNN "LCSC"
	1    7375 6000
	-1   0    0    1   
$EndComp
Wire Wire Line
	7375 5825 7375 5900
Wire Wire Line
	7375 6100 7375 6200
Wire Wire Line
	7375 5625 7375 5425
$Comp
L Connector_Generic:Conn_01x02 J7
U 1 1
P 1700 3125
F 0 "J7" H 1780 3117 50  0000 L CNN
F 1 "3.3V" H 1780 3026 50  0000 L CNN
F 2 "Connector_PinHeader_2.54mm:PinHeader_1x02_P2.54mm_Vertical" H 1700 3125 50  0001 C CNN
F 3 "~" H 1700 3125 50  0001 C CNN
	1    1700 3125
	1    0    0    -1  
$EndComp
$Comp
L power:GND #PWR?
U 1 1
P 2150 3225
AR Path="/5F3556C5" Ref="#PWR?"  Part="1" 
AR Path="/5F0DCA87/5F3556C5" Ref="#PWR039"  Part="1" 
AR Path="/5F1A6785/5F3556C5" Ref="#PWR?"  Part="1" 
F 0 "#PWR039" H 2150 2975 50  0001 C CNN
F 1 "GND" H 2155 3052 50  0000 C CNN
F 2 "" H 2150 3225 50  0001 C CNN
F 3 "" H 2150 3225 50  0001 C CNN
	1    2150 3225
	1    0    0    -1  
$EndComp
$Comp
L Connector_Generic:Conn_01x02 J6
U 1 1
P 2350 3125
F 0 "J6" H 2430 3117 50  0000 L CNN
F 1 "5V" H 2430 3026 50  0000 L CNN
F 2 "Connector_PinHeader_2.54mm:PinHeader_1x02_P2.54mm_Vertical" H 2350 3125 50  0001 C CNN
F 3 "~" H 2350 3125 50  0001 C CNN
	1    2350 3125
	1    0    0    -1  
$EndComp
$Comp
L power:GND #PWR0128
U 1 1
P 9650 1725
AR Path="/5F0DCA87/5F1C743D" Ref="#PWR0128"  Part="1" 
AR Path="/5F1A6785/5F1C743D" Ref="#PWR?"  Part="1" 
F 0 "#PWR0128" H 9650 1475 50  0001 C CNN
F 1 "GND" H 9655 1552 50  0000 C CNN
F 2 "" H 9650 1725 50  0001 C CNN
F 3 "" H 9650 1725 50  0001 C CNN
	1    9650 1725
	1    0    0    -1  
$EndComp
Wire Wire Line
	4075 775  4075 1025
$Comp
L Connector:TestPoint TP2
U 1 1
P 10250 1250
AR Path="/5F0DCA87/5F1ABCF6" Ref="TP2"  Part="1" 
AR Path="/5F1A6785/5F1ABCF6" Ref="TP?"  Part="1" 
F 0 "TP2" V 10445 1322 50  0000 C CNN
F 1 "VBAT" V 10354 1322 50  0000 C CNN
F 2 "TestPoint:TestPoint_Pad_D1.0mm" H 10450 1250 50  0001 C CNN
F 3 "~" H 10450 1250 50  0001 C CNN
	1    10250 1250
	0    -1   -1   0   
$EndComp
$Comp
L Connector:TestPoint TP5
U 1 1
P 9650 1725
F 0 "TP5" H 9708 1843 50  0000 L CNN
F 1 "GND" H 9708 1752 50  0000 L CNN
F 2 "TestPoint:TestPoint_Pad_D1.0mm" H 9850 1725 50  0001 C CNN
F 3 "~" H 9850 1725 50  0001 C CNN
	1    9650 1725
	1    0    0    -1  
$EndComp
Text Notes 5625 925  0    39   Italic 0
R_shunt = 0.1Ohm, 2512 @ 1W
$EndSCHEMATC
